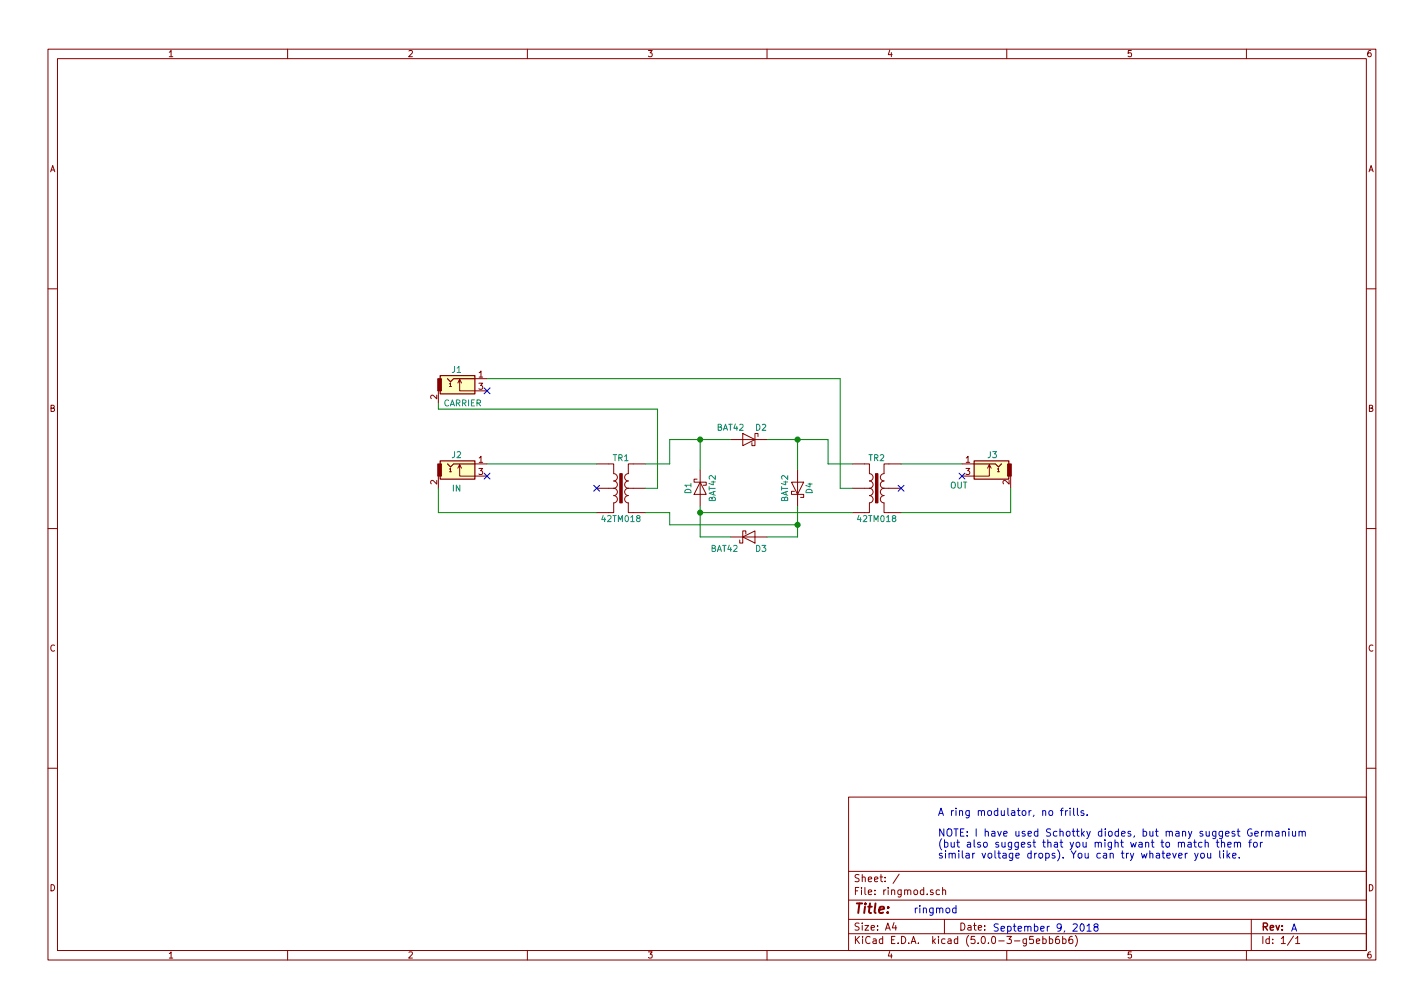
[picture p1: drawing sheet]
<svg xmlns="http://www.w3.org/2000/svg" width="297mm" height="210mm" viewBox="0 0 297 210" stroke-linecap="round" stroke-linejoin="round" font-family="sans-serif">
<g fill="none" stroke="#840000" stroke-width=".21">
<path d="M10 10.3h277v189.9h-277zM12 12.2h273v186.1h-273zM60 10.3v1.9M110 10.3v1.9M160 10.3v1.9M210 10.3v1.9M260 10.3v1.9M10 60.2h2M95.5 79.9l.4-.8v2.4h5.7M95.9 79.1l.4 .8M99.1 79h2.5M285 60.2h2"/>
<path d="M91.4 81.5v2.6M91.4 99.3v2.5M95.5 97.7l.4-.8v2.4h5.7M95.9 96.9l.4 .8M99.1 96.8h2.5M124.5 96.8h3.5v2a.76 .76 0 0 1 .8 .8 .76 .76 0 0 1-.8 .7 .76 .76 0 0 1 .8 .8 .76 .76 0 0 1-.8 .7 .76 .76 0 0 1 .8 .8 .76 .76 0 0 1-.8 .8 .76 .76 0 0 1 .8 .7 .76 .76 0 0 1-.8 .8v2h-3.5M134.6 96.8h-3.5v2a.76 .76 0 0 0-.8 .8 .76 .76 0 0 0 .8 .7 .76 .76 0 0 0-.8 .8 .76 .76 0 0 0 .8 .7 .76 .76 0 0 0-.8 .8 .76 .76 0 0 0 .8 .8 .76 .76 0 0 0-.8 .7 .76 .76 0 0 0 .8 .8v2h3.5M145.4 99.9h-.6v.7h2.5v.6h-.6M146 98v7.7M152.4 91.7h7.6M154.9 90.4l2.6 1.3-2.6 1.3zM158.1 91.1v-.7h-.6v2.6h-.7v-.7"/>
<path d="M166.4 98v7.7M177.8 96.8h3.6v2a.76 .76 0 0 1 .7 .8 .76 .76 0 0 1-.7 .7 .76 .76 0 0 1 .7 .8 .76 .76 0 0 1-.7 .7 .76 .76 0 0 1 .7 .8 .76 .76 0 0 1-.7 .8 .76 .76 0 0 1 .7 .7 .76 .76 0 0 1-.7 .8v2h-3.6M188 96.8h-3.6v2a.76 .76 0 0 0-.8 .8 .76 .76 0 0 0 .8 .7 .76 .76 0 0 0-.8 .8 .76 .76 0 0 0 .8 .7 .76 .76 0 0 0-.8 .8 .76 .76 0 0 0 .8 .8 .76 .76 0 0 0-.8 .7 .76 .76 0 0 0 .8 .8v2h3.6M200.7 96.8h2.5M206.4 96.9l-.4 .8M206.8 97.7l-.4-.8v2.4h-5.7M210.8 99.3v2.5M10 110.3h2M124.5 101.8h2.5M132.1 101.8h2.5M146 100.6l1.3 2.5h-2.5zM152.4 112h7.6"/>
<path d="M154.9 112l2.6-1.3v2.6zM155.6 111.4v-.7h-.7v2.6h-.6v-.7M165.1 100.6h2.5l-1.2 2.5zM165.7 102.5h-.6v.6h2.5v.7h-.6M177.8 101.8h2.5M185.4 101.8h2.6M285 110.3h2M10 160.2h2M177 166.3h108v32h-108zM285 160.2h2M60 198.3v1.9M110 198.3v1.9"/>
<path d="M160 198.3v1.9M177 194.8h108M177 191.8h108M177 187.8h108M177 181.8h108M186.5 192.5l-.4 1h1M186.8 193v1M187.6 182.3l-1.3 2M194.6 185.7l-.3-.1-.2 .2v.2l.5 .2v.3h-.5M196 185.7l-.4-.1-.3 .3v.6l.3 .1 .4-.1M196.6 185.7l.2-.1 .4 .1 .1 .9M196.6 185.1v1.5"/>
<path d="M197 191.8v3M210 198.3v1.9M215.5 195.3h-.7v.7l.2-.1 .5 .1v.7l-.2 .1-.5-.1M216.2 196.3l.7-.1-.1-.3-.4-.1-.2 .2 .1 .7h.5M217.5 195.9l.5-.1 .2 .3-.1 .6h-.6M217.5 195.3v1.5M218.9 195.9l.4-.1 .3 .3-.1 .6-.2 .1-.4-.1M218.9 195.3v1.5M220.9 195.3l-.5 .1a1.11 1.11 0 0 0-.1 1.3l.5 .1 .2-.1v-.5l-.2-.3-.5 .1-.1 .2M221.7 195.9l.4-.1 .3 .3-.2 .6h-.5M221.7 195.3v1.5M223.7 195.3l-.5 .1a1.16 1.16 0 0 0-.1 1.3l.4 .1 .2-.1 .1-.5-.3-.3-.4 .1-.1 .2"/>
<path d="M224.3 195.1a1.71 1.71 0 0 1 0 2.3M260 198.3v1.9M261 191.8v6.5M269.8 195.2l-1.2 2M270.3 195.8l.4-.5v1.5M270.3 196.8h.8"/>
</g>
<g fill="#840000" stroke="#840000" stroke-width=".21">
<path d="M129.3 98.8h.5v6.1h-.5z"/>
<path d="M127 101.8h1z"/>
<path d="M131.1 101.8h1z"/>
<path d="M182.6 98.8h.5v6.1h-.5z"/>
<path d="M180.3 101.8h1.1z"/>
<path d="M184.4 101.8h1z"/>
<path d="M91.3 96.8h.8v2.5h-.8z"/>
<path d="M91.3 79h.8v2.5h-.8z"/>
<path d="M210.2 96.8h.7v2.5h-.7z"/>
</g>
<g fill="none" stroke="#008400" stroke-width=".21">
<path d="M101.6 79h73.7v22.8h2.5M91.4 84.1v1.2h45.8v16.5h-2.6M101.6 96.8h22.9M146 91.7v6.3M152.4 91.7h-12.7v5.1h-5.1M160 91.7h12.7v5.1h5.1M166.4 91.7v6.3M188 96.8h12.7M91.4 101.8v5.1h33.1M134.6 106.9h5.1v2.6h26.7M146 105.7v6.3h6.4M146 106.9h31.8"/>
<path d="M166.4 105.7v6.3h-6.4M210.8 101.8v5.1h-22.8"/>
</g>
<g fill="#008400" stroke="#008400" stroke-width=".25">
<circle cx="166.4" cy="91.7" r=".51"/>
<circle cx="146.1" cy="91.7" r=".51"/>
<circle cx="146.1" cy="106.9" r=".51"/>
<circle cx="166.4" cy="109.5" r=".51"/>
</g>
<path d="M101 98.7l1.2 1.2M101 80.9l1.2 1.2M102.2 98.7l-1.2 1.2M102.2 80.9l-1.2 1.2M200.1 98.7l1.2 1.2M201.3 98.7l-1.2 1.2M123.9 101.2l1.2 1.3M125.1 101.2l-1.2 1.3M187.4 101.2l1.2 1.3M188.6 101.2l-1.2 1.3" fill="none" stroke="#000084" stroke-width=".21"/>
<g fill="none" stroke="#0000c2" stroke-width=".21">
<path d="M221.2 169.1h.6M221.8 168.6l-.4 .2v1.3M222.3 169.1v1M222.7 169.1l-.4 .3M223.2 168.6v.1M223.2 169.1v1M224 168.6v1.3l.2 .2M224.7 168.6v1.3l.3 .2M226.1 169.2l-.4-.1-.2 .2 .1 .2 .5 .2v.3h-.6M226.8 169.9v.2M245.9 178.5l.7-.2-.1-.3h-.4l-.2 .2v.7h.6M247.2 178v1"/>
<path d="M247.7 178l-.5 .3M249.2 175.2v1.3l.4 .2M249.2 178l.4 1M249.9 178l-.5 1.3-.2 .2M250.5 178.1l.5-.1 .2 .3v.4l-.2 .3-.4-.1-.2-.2zM250.7 175.8l-.4-.1-.3 .3 .1 .6h.6M251.4 175.8l.2-.1 .4 .1v.9M251.4 175.2v1.5M251.9 178l.1 .9 .3 .1 .3-.2M252.6 178v1M253.9 175.2v1.3l.4 .2M254.4 177.5v1.3l.2 .2"/>
<path d="M254.8 175.8l.2-.1 .4 .1v.9M254.8 175.2v1.5M255.2 177.5v.1M255.2 178v1M256 177.5v1.5M256.1 176.2l.7-.2-.1-.2-.4-.1-.2 .2 .1 .7h.5M256.1 178.4l.4 .6M256.5 178l-.5 .6M257.1 178.5l.7-.2v-.3h-.5l-.2 .2 .1 .7h.6M257.5 175.8l.2-.1 .4 .1v.9M257.5 175.7v1M258.1 175.9l.2-.2 .4 .1 .1 .9"/>
<path d="M258.5 178.8v.2M260.5 175.7h.5M261 175.2l-.3 .2v1.3M261.1 173a.71 .71 0 0 0-.9 .7 .71 .71 0 0 0 .9 .6l.1-.5h-.3M261.5 175.8l.2-.1 .5 .1 .1 .6-.2 .2-.4 .1-.2-.2zM261.7 173.9l.8-.1-.1-.3-.4-.1-.3 .2 .1 .7h.6M262.9 175.7v1M263.1 173.4v1M263.3 175.7l-.4 .3M263.6 173.4l-.5 .3M264.1 173.5l.2-.1 .4 .1v.9M264.1 173.4v1"/>
<path d="M264.7 173.6l.2-.2 .4 .1 .1 .9M266.1 173.5h.6l.1 .9M266.8 173.8h-.5a.3 .3 0 0 0-.3 .3 .3 .3 0 0 0 .3 .3l.5-.1M267.5 173.5l.2-.1 .4 .1v.9M267.5 173.4v1M268.9 172.9v.1M268.9 173.4v1M269.6 173.4v.8a.37 .37 0 0 0 .3 .2 .37 .37 0 0 0 .4-.1M270.3 173.4v1M271 173.5l.2-.1 .4 .1v.9M271 173.4v1M271.6 173.6l.3-.2 .3 .1 .1 .9"/>
<path d="M199.4 189.5l-.4-.1-.3 .3 .1 .6h.6M199.4 188.9v1.5M225.4 192.8l.3-.1a.81 .81 0 0 1 .5 .8 .81 .81 0 0 1-.5 .7l-.3-.1-.1-.5zM226.7 193.1l.5-.4v1.5M226.7 194.2h.9M228.5 193.3l-.3-.2 .1-.3 .2-.1 .4 .1 .2 .2-.2 .3h-.4l-.3 .3v.3l.3 .3h.4l.2-.3v-.3l-.3-.3"/>
</g>
<g fill="#ffffc2" stroke="#ffffc2" stroke-width=".21">
<path d="M91.8 96.1h7.3v3.8h-7.3z"/>
<path d="M91.8 78.4h7.3v3.8h-7.3z"/>
<path d="M203.2 96.1h7.2v3.8h-7.2z"/>
</g>
<path d="M91.8 78.4h7.3v3.8h-7.3zM93.3 79l.7 .6 .6-.6h4.5M91.8 96.1h7.3v3.8h-7.3zM93.3 96.8l.7 .6 .6-.6h4.5M203.2 96.1h7.2v3.8h-7.2zM203.2 96.8h4.4l.7 .6 .6-.6" fill="none" stroke="#840000" stroke-width=".25"/>
<text font-size="2.8" fill="#840000" x="178" y="190.5">Title:</text>
<g font-size="2.1" fill="#0000c2">
<text x="195.6" y="170.2">A ring modulator, no frills.</text>
<text x="195.6" y="174.5">NOTE: I have used Schottky diodes, but many suggest Germanium</text>
<text x="195.6" y="176.8">(but also suggest that you might want to match them for</text>
<text x="195.6" y="179.1">similar voltage drops). You can try whatever you like.</text>
<text x="190.5" y="190.5">ringmod</text>
<text x="207" y="194.3">September 9, 2018</text>
<text x="269.2" y="194.3">A</text>
</g>
<g font-size="2.1" fill="#840000">
<text x="178" y="184">Sheet: /</text>
<text x="178" y="186.7">File: ringmod.sch</text>
<text x="178" y="196.9">KiCad E.D.A. kicad (5.0.0-3-g5ebb6b6)</text>
<text x="178" y="194.1">Size: A4</text>
<text x="200" y="194.1">Date:</text>
<text x="263" y="194.1">Rev:</text>
<text x="263" y="196.9">Id: 1/1</text>
</g>
<g font-size="1.8" fill="#840000">
<text x="35" y="11.9">1</text>
<text x="85" y="11.9">2</text>
<text x="135" y="11.9">3</text>
<text x="185" y="11.9">4</text>
<text x="235" y="11.9">5</text>
<text x="285" y="11.9">6</text>
<text x="10.4" y="35.9">A</text>
<text x="285.4" y="35.9">A</text>
<text x="91.2" y="83.3" transform="rotate(-90 91.2 83.3)">2</text>
<text x="99.8" y="78.7">1</text>
<text x="99.8" y="81.3">3</text>
<text x="10.4" y="85.9">B</text>
<text x="285.4" y="85.9">B</text>
<text x="91.2" y="101.1" transform="rotate(-90 91.2 101.1)">2</text>
<text x="99.8" y="96.5">1</text>
<text x="99.8" y="99.1">3</text>
<text x="201.4" y="96.5">1</text>
<text x="201.4" y="99.1">3</text>
<text x="210.6" y="101.1" transform="rotate(-90 210.6 101.1)">2</text>
<text x="10.4" y="135.9">C</text>
<text x="285.4" y="135.9">C</text>
<text x="10.4" y="185.9">D</text>
<text x="285.4" y="185.9">D</text>
<text x="35" y="199.9">1</text>
<text x="85" y="199.9">2</text>
<text x="135" y="199.9">3</text>
<text x="185" y="199.9">4</text>
<text x="235" y="199.9">5</text>
<text x="285" y="199.9">6</text>
</g>
<g font-size="1.8" fill="#008484">
<text x="94.3" y="77.8">J1</text>
<text x="92.5" y="84.8">CARRIER</text>
<text x="149.6" y="89.8">BAT42</text>
<text x="157.6" y="89.8">D2</text>
<text x="94.3" y="95.5">J2</text>
<text x="206" y="95.5">J3</text>
<text x="127.9" y="96.2">TR1</text>
<text x="181.2" y="96.2">TR2</text>
<text x="198.1" y="101.9">OUT</text>
<text x="94.4" y="102.5">IN</text>
<text x="144.2" y="103" transform="rotate(-90 144.2 103)">D1</text>
<text x="149.3" y="104.6" transform="rotate(-90 149.3 104.6)">BAT42</text>
<text x="164.4" y="104.6" transform="rotate(-90 164.4 104.6)">BAT42</text>
<text x="169.5" y="103" transform="rotate(-90 169.5 103)">D4</text>
<text x="125.8" y="108.9">42TM018</text>
<text x="179.1" y="108.9">42TM018</text>
<text x="148.3" y="115.1">BAT42</text>
<text x="157.6" y="115.1">D3</text>
</g>
<g font-size="1.1" fill="#840000">
<text x="93.7" y="80.7">1</text>
<text x="93.7" y="98.4">1</text>
<text x="208" y="98.4">1</text>
</g>
</svg>
